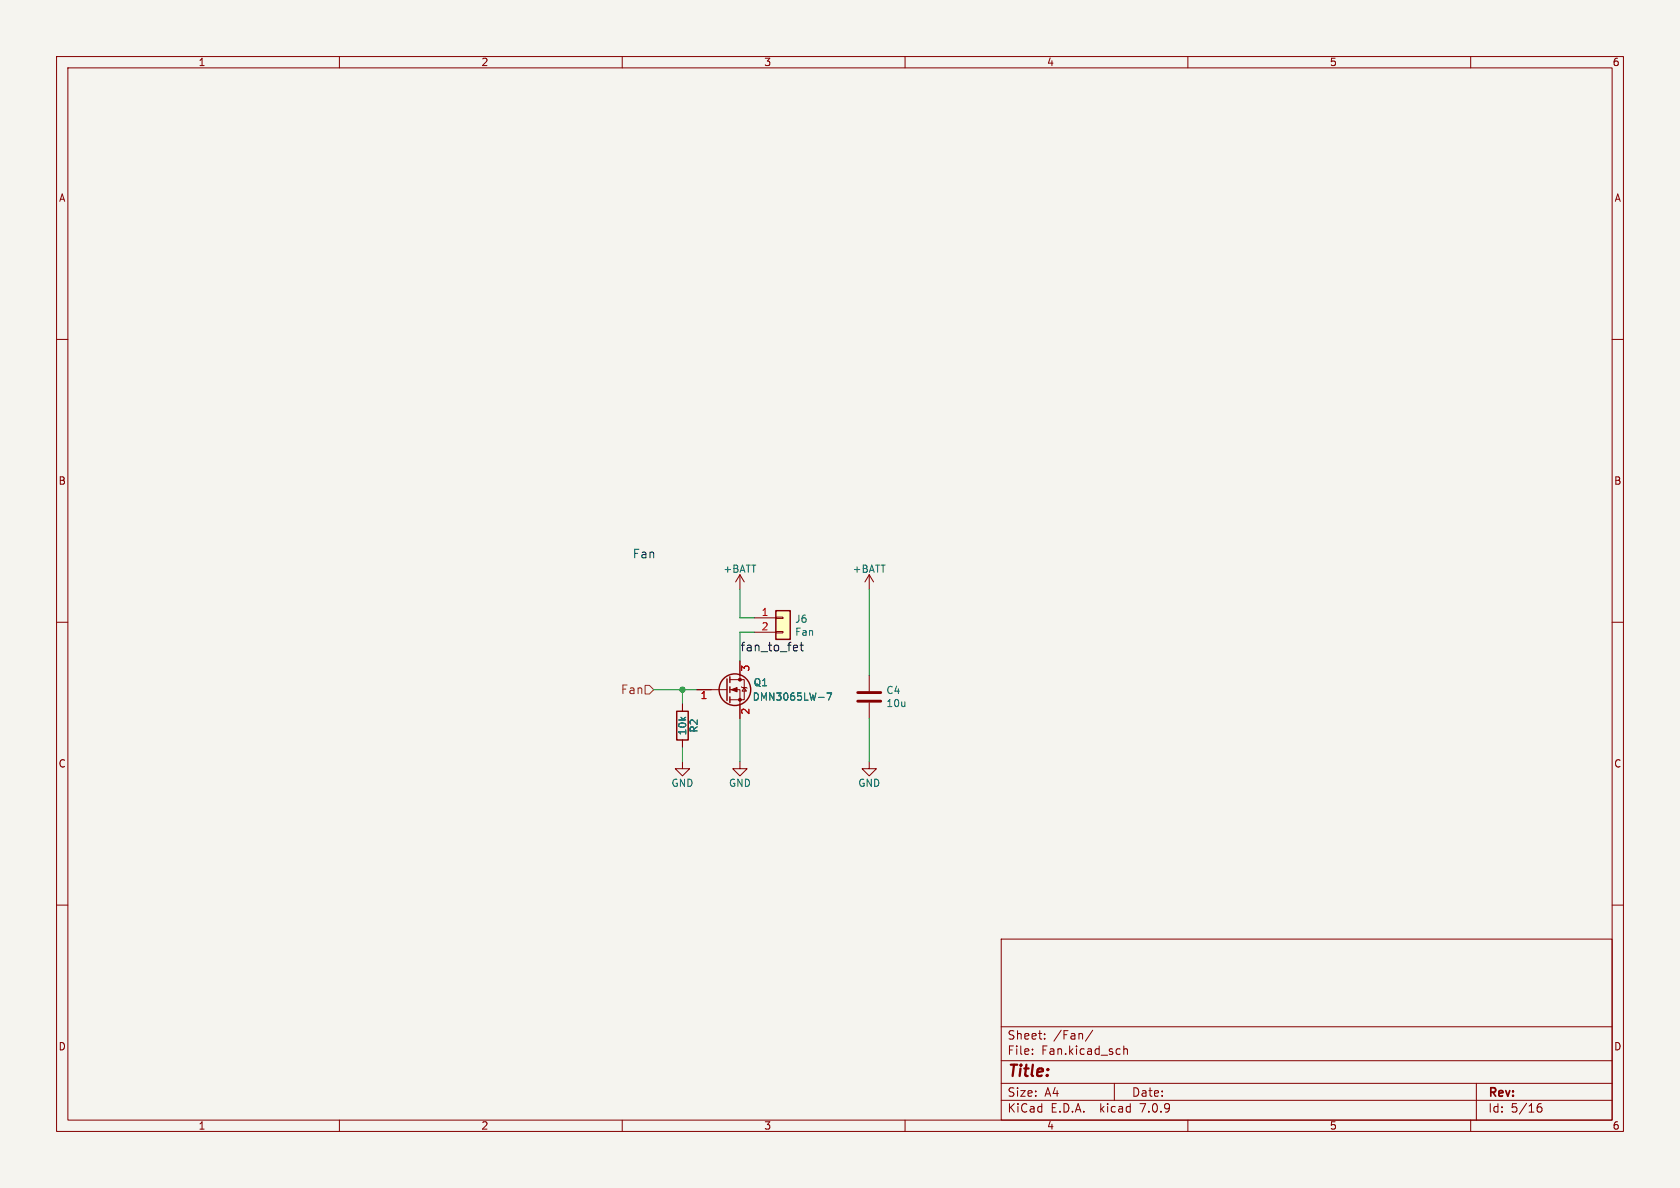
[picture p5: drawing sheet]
<svg xmlns="http://www.w3.org/2000/svg" width="297mm" height="210mm" viewBox="0 0 297 210" stroke-linecap="round" stroke-linejoin="round" font-family="sans-serif">
<path d="M0 0h297v210h-297z" fill="#f5f4ef" stroke="#f5f4ef" stroke-width=".18"/>
<g fill="none" stroke="#840000" stroke-width=".18">
<path d="M10 10h277v190h-277zM12 12h273v186h-273zM60 10v2M110 10v2M160 10v2M210 10v2M260 10v2M10 60h2M285 60h2M10 110h2M130.8 101.6v2.5M130.8 116.8v3.3"/>
<path d="M130.8 101.6l-.8 1.3M130.8 101.6l.8 1.3M133.3 109.2h3.9M133.3 111.8h3.9M137.2 111.6h1.2v.3h-1.2zM137.2 109.1h1.2v.2h-1.2zM153.7 101.6v2.5M153.7 119.4v2.8M153.7 101.6l-.8 1.3M153.7 101.6l.7 1.3M285 110h2M120.6 134.6v1.3h1.3l-1.3 1.3-1.2-1.3h1.2"/>
<path d="M120.6 124.5v1.2M120.6 130.8v1.3M123.2 121.9h5.3M129 121.9h1.8v5.1M129 120.1h2.6v3.6h-2.6M130.8 134.6v1.3h1.3l-1.3 1.3-1.3-1.3h1.3M131.1 121.4l.1 .1h.8l.1 .2M131.6 121.5l.4 .7h-.8zM153.7 134.6v1.3h1.2l-1.2 1.3-1.3-1.3h1.3M153.7 124.2v2.8M10 160h2M285 160h2"/>
<path d="M177 166h108v32h-108zM60 198v2M110 198v2M160 198v2M177 194.5h108M177 191.5h108M177 187.5h108M177 181.5h108M182.5 186.3v.1M182.5 185.5v.1M184.7 183.6v.1M184.7 182.8v.1"/>
<path d="M193.2 182.1l-1.3 2M197 191.5v3M198.7 184.9v1.5M198.7 185.5l.2-.1 .3 .1 .1 .9M210 198v2M260 198v2M261 191.5v6.5M271.7 196l.3-.3h.5l.1 .3v.3l-.3 .3h-.3l-.3-.3M272.5 195.1a.6 .6 0 0 0-.8 .6"/>
</g>
<g fill="none" stroke="#840000" stroke-width=".25">
<path d="M129 119.6v1.1M137.2 108h2.5v5h-2.5zM119.6 125.7h2.1v5.1h-2.1zM128.5 120v3.8M129 121.4v1M129 123.2v1"/>
<circle cx="129.9" cy="121.9" r="2.79"/>
</g>
<g fill="#840000" stroke="#840000" stroke-width=".18">
<path d="M129.3 121.9l1-.4v.8z"/>
<circle cx="130.8" cy="123.7" r=".25"/>
<circle cx="130.8" cy="120.1" r=".25"/>
</g>
<path d="M146.2 122.5h.8l-.5 1.3" fill="none" stroke="#006464" stroke-width=".18"/>
<path d="M151.6 124h4.1M151.6 122.4h4.1" fill="none" stroke="#840000" stroke-width=".51"/>
<path d="M137.2 108h2.5v5h-2.5z" fill="#ffffc2" stroke="#ffffc2" stroke-width=".18"/>
<path d="M114 121.2h.8l.8 .7-.8 .8h-.8z" fill="none" stroke="#725600" stroke-width=".18"/>
<path d="M140.9 114.1l.1 .3-.7 .2M141.4 114h.6M141.7 113.5v1.3l.3 .3" fill="none" stroke="#0f0f0f" stroke-width=".18"/>
<path d="M130.8 104.1v5.1h2.5M133.3 111.8h-2.5v5M153.7 104.1v15.3M115.6 121.9h7.6M120.6 121.9v2.6M120.6 132.1v2.5M130.8 127v7.6M153.7 127v7.6" fill="none" stroke="#009600" stroke-width=".18"/>
<circle cx="120.6" cy="121.9" r=".46" fill="#009600" stroke="#009600" stroke-width=".18"/>
<text font-size="2.8" fill="#840000" x="178" y="190.9">Title:</text>
<text font-size="2.1" fill="#0000c2" x="111.8" y="98.8">Fan</text>
<text font-size="2.1" fill="#0f0f0f" x="130.8" y="115.3">fan_to_fet</text>
<text font-size="2.1" fill="#725600" x="109.7" y="122.9">Fan</text>
<g font-size="2.1" fill="#840000">
<text x="178" y="184">Sheet:</text>
<text x="186.2" y="184">/Fan/</text>
<text x="178" y="186.7">File:</text>
<text x="184.1" y="186.7">Fan.kicad_sch</text>
<text x="178" y="196.9">KiCad</text>
<text x="178" y="194.1">Size:</text>
<text x="184.7" y="194.1">A4</text>
<text x="185.7" y="196.9">E.D.A.</text>
<text x="194.6" y="196.9">kicad</text>
<text x="200" y="194.1">Date:</text>
<text x="201.8" y="196.9">7.0.9</text>
<text x="263" y="194.3">Rev:</text>
<text x="263" y="196.9">Id:</text>
<text x="267.1" y="196.9">5/16</text>
</g>
<g font-size="1.8" fill="#840000">
<text x="35" y="11.9">1</text>
<text x="85" y="11.9">2</text>
<text x="135" y="11.9">3</text>
<text x="185" y="11.9">4</text>
<text x="235" y="11.9">5</text>
<text x="285" y="11.9">6</text>
<text x="10.3" y="35.9">A</text>
<text x="285.3" y="35.9">A</text>
<text x="10.3" y="85.9">B</text>
<text x="285.3" y="85.9">B</text>
<text x="10.3" y="135.9">C</text>
<text x="285.3" y="135.9">C</text>
<text x="10.3" y="185.9">D</text>
<text x="285.3" y="185.9">D</text>
<text x="35" y="199.9">1</text>
<text x="85" y="199.9">2</text>
<text x="135" y="199.9">3</text>
<text x="185" y="199.9">4</text>
<text x="235" y="199.9">5</text>
<text x="285" y="199.9">6</text>
</g>
<g font-size="1.8" fill="#006464">
<text x="127.8" y="101.4">+BATT</text>
<text x="150.6" y="101.4">+BATT</text>
<text x="140.5" y="110.3">J6</text>
<text x="140.5" y="112.6">Fan</text>
<text x="133" y="124.1">DMN3065LW-7</text>
<text x="133.1" y="121.5">Q1</text>
<text x="156.6" y="122.9">C4</text>
<text x="156.6" y="125.2">10u</text>
<text x="121.5" y="130.1" transform="rotate(-90 121.5 130.1)">10k</text>
<text x="123.5" y="129.6" transform="rotate(-90 123.5 129.6)">R2</text>
<text x="118.6" y="139.3">GND</text>
<text x="128.8" y="139.3">GND</text>
<text x="151.6" y="139.3">GND</text>
</g>
<g font-size="1.8" fill="#a90000">
<text x="134.5" y="109">1</text>
<text x="134.5" y="111.5">2</text>
<text x="132.8" y="118.8" transform="rotate(-90 132.8 118.8)">3</text>
<text x="123.8" y="123.9">1</text>
<text x="132.8" y="126.4" transform="rotate(-90 132.8 126.4)">2</text>
</g>
</svg>
